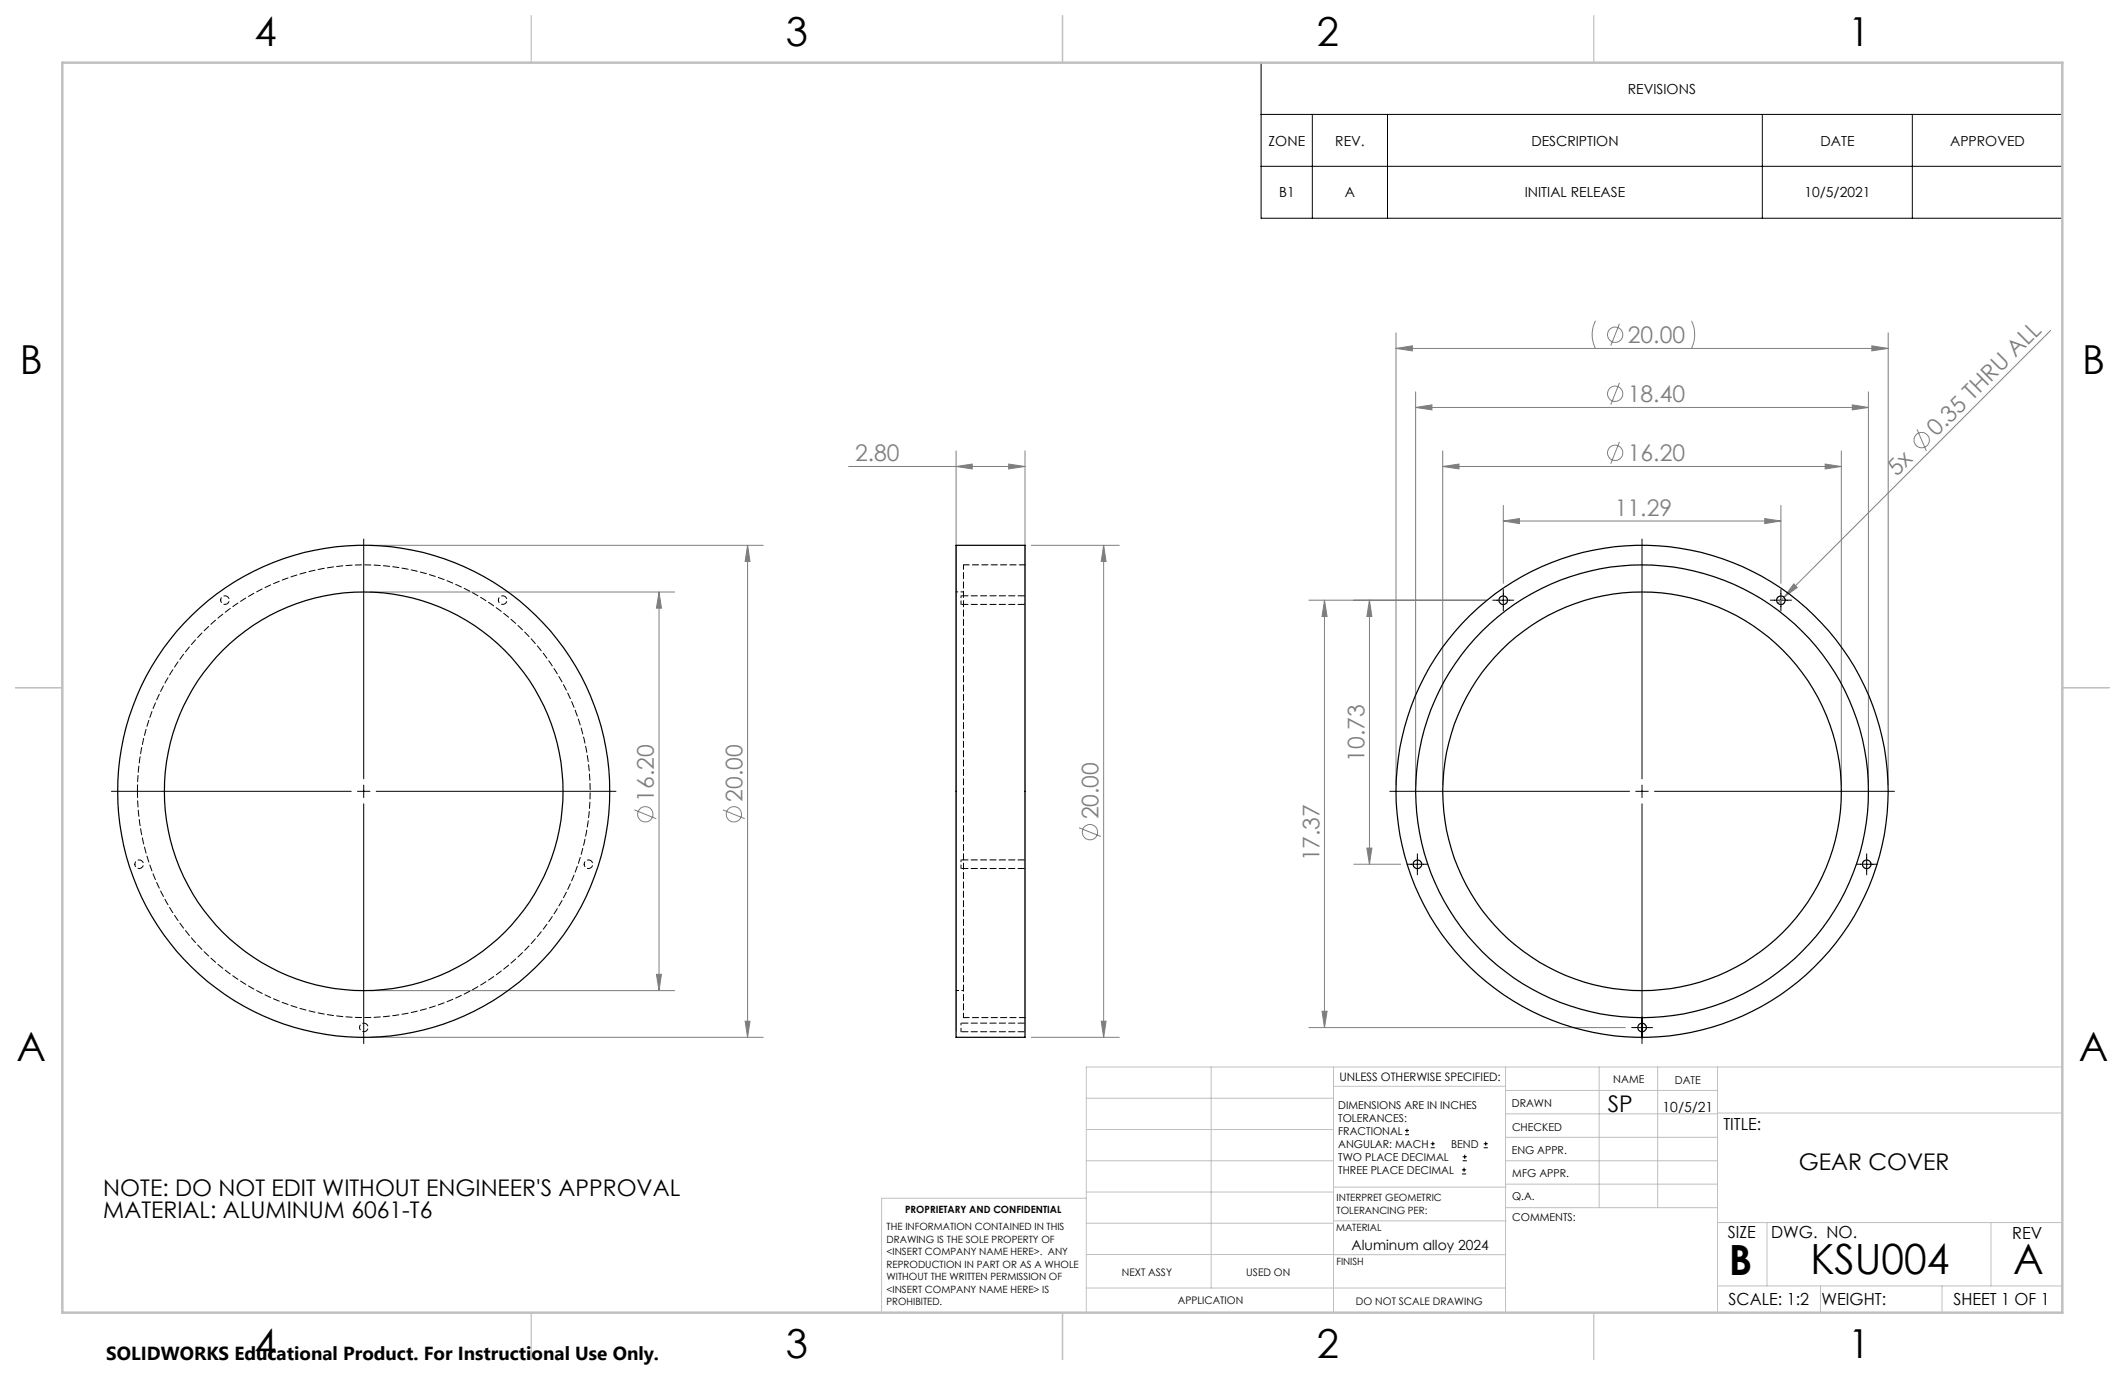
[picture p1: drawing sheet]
<svg xmlns="http://www.w3.org/2000/svg" width="432mm" height="279mm" viewBox="0 0 432 279" stroke-linecap="round" stroke-linejoin="round" font-family="sans-serif">
<g fill="none" stroke="#808080" stroke-width=".2">
<path d="M283.7 70.8l3.3-.5v1zM283.7 67.6v91.9M283.7 70.8h100M287.7 79.6v79.9M324.2 65.2a6.2 6.2 0 0 0 0 5.6M329.1 65.8l-1.8 4.4M329.1 77.8l-1.8 4.4M343.7 65.2a6.5 6.5 0 0 1 0 5.6M379.7 79.6v79.9M380.4 70.3l3.3 .5-3.3 .5zM383.7 67.6v91.9M416.7 67.1l-55.4 55.5"/>
<path d="M172.4 94.8h35.9M194.3 94.8l3.3-.5v1zM194.3 91.6v117.9M205 94.3l3.3 .5-3.3 .5zM208.3 91.6v117.9M287.7 82.8l3.3-.5v1zM287.7 82.8h92M293.2 94.8l3.3-.5v1zM293.2 94.8h81M293.2 91.6v67.9M329.1 89.8l-1.8 4.4M370.9 94.3l3.3 .5-3.3 .5z"/>
<path d="M374.2 91.6v67.9M376.4 82.3l3.3 .5-3.3 .5zM389.5 87.2l1.9 4.5M75.2 110.8h79.9M151.9 110.8v100M151.9 110.8l.5 3.3h-1zM209.5 110.8h17.9M224.3 110.8l.5 3.3h-1zM224.3 110.8v100M305.5 105.9l3.3-.5v1zM305.5 102.7v15.8M305.5 105.9h56.4"/>
<path d="M358.6 105.4l3.3 .5-3.3 .5zM361.9 102.7v15.8M364.5 118.6l.7 .8-2.7 2zM75.2 120.3h61.9M133.9 120.3l.5 3.3h-1zM133.9 120.3v81M266 122h36M269.1 122v86.8M269.1 122l.6 3.3h-1.1zM278.3 122l.5 3.3h-1.1zM278.3 122v53.6M128.9 164.6l4.5 1.8"/>
<path d="M146.9 164.6l4.4 1.8M219.3 168.2l4.4 1.8M275.1 175.6h9.5M277.7 172.3h1.1l-.5 3.3zM133.4 198h1l-.5 3.3zM75.2 210.8h79.9M75.2 201.3h61.9M151.4 207.5h1l-.5 3.3zM209.5 210.8h17.9M223.8 207.5h1l-.5 3.3zM266 208.8h64.3M268.6 205.5h1.1l-.6 3.3z"/>
<circle cx="328.2" cy="68" r="1.55"/>
<circle cx="328.2" cy="92" r="1.56"/>
<circle cx="328.2" cy="80" r="1.56"/>
<circle cx="390.5" cy="89.4" r="1.56"/>
<circle cx="131.1" cy="165.5" r="1.55"/>
<circle cx="149.1" cy="165.5" r="1.56"/>
<circle cx="221.5" cy="169.1" r="1.56"/>
</g>
<g fill="none" stroke="#000" stroke-width=".2">
<path d="M256.3 12.7h162.8v31.6h-162.8zM256.3 23.2h162.8M256.3 33.8h162.8M266.7 23.2v21.1M281.9 23.2v21.1M358.1 23.2v21.1M388.6 23.2v21.1M73.9 109.5v48.8M305.5 119.8v4.3M333.7 109.5v48.8M361.9 119.8v4.3M303.3 122h4.3"/>
<path d="M359.7 122h4.3M73.9 159.5v2.6M333.7 159.5v2.6M22.6 160.8h48.8M72.6 160.8h2.6M73.9 163.3v48.8M76.4 160.8h48.8M282.4 160.8h48.7M285.9 175.6h4.3M288 173.5v4.3M332.4 160.8h2.5M333.7 163.3v48.8"/>
<path d="M336.2 160.8h48.8M377.2 175.6h4.3M379.3 173.5v4.3M331.5 208.8h4.3M285.5 230.6h.8M285.5 229.7h.8M285.9 229.3v.9M290.7 233.2h.8M290.7 232.4h.8M291.1 232v.8M297.1 238.5h.8M297.1 237.7h.8"/>
<path d="M297.2 235.9h.9M297.2 235.1h.9M297.5 237.3v.8M297.6 234.6v.9M301.5 233.2h.8M301.5 232.4h.8M301.9 232v.8"/>
</g>
<g fill="none" stroke="#c0c0c0" stroke-width=".2">
<path d="M246.1 216.8v44.9M271 216.8v49.9M305.9 216.8v49.9M324.9 216.8v28.6M336.8 216.8v28.6M349 216.8v49.9M419.1 216.8h-198.4v49.9M220.7 235.9h50.3M220.7 229.5h50.3M220.7 223.2h50.3M271 220.7h34.9M305.9 231.1h43.1"/>
<path d="M305.9 226.3h43.1M305.9 221.6h43.1M305.9 235.9h43.1M349 226.2h70.1M220.7 248.6h50.3M220.7 242.2h50.3M220.7 254.9h50.3M220.7 243.5h-41.6v23.2M271 255h34.9M271 248.1h35M271 241.2h35M305.9 240.6h43.1"/>
<path d="M306 245.4h43M349 248.4h70.1M359.1 248.4v12.9M404.6 248.4v12.9M220.7 261.7h85.2M349 261.3h70.1M369.9 261.3v5.4M394.6 261.3v5.4"/>
</g>
<path d="M108 3.2v9.5M215.9 3.2v9.5M323.8 3.2v9.5M3.1 139.7h9.6M419.1 139.7h9.5M108 266.7v9.6M215.9 266.7v9.6M323.8 266.7v9.6" fill="none" stroke="#c0c0c0" stroke-width=".25"/>
<path d="M12.7 12.7h406.4v254h-406.4z" fill="none" stroke="#c0c0c0" stroke-width=".5"/>
<g fill="#808080">
<path d="M364.5 118.6l.7 .8-2.7 2z"/>
<path d="M194.3 94.8l3.3-.5v1zM205 94.3l3.3 .5-3.3 .5zM283.7 70.8l3.3-.5v1zM380.4 70.3l3.3 .5-3.3 .5zM287.7 82.8l3.3-.5v1zM376.4 82.3l3.3 .5-3.3 .5zM293.2 94.8l3.3-.5v1zM370.9 94.3l3.3 .5-3.3 .5zM305.5 105.9l3.3-.5v1zM358.6 105.4l3.3 .5-3.3 .5z"/>
<path d="M151.9 110.8l.5 3.3h-1zM151.4 207.5h1l-.5 3.3zM133.9 120.3l.5 3.3h-1zM133.4 198h1l-.5 3.3zM224.3 110.8l.5 3.3h-1zM223.8 207.5h1l-.5 3.3zM278.3 122l.5 3.3h-1.1zM277.7 172.3h1.1l-.5 3.3zM269.1 122l.6 3.3h-1.1zM268.6 205.5h1.1l-.6 3.3z"/>
</g>
<g fill="none" stroke="#000" stroke-width=".25">
<path d="M194.3 110.8h14v100h-14z"/>
<circle cx="305.4" cy="122" r=".87"/>
<circle cx="361.9" cy="122" r=".87"/>
<circle cx="73.9" cy="160.8" r="50"/>
<circle cx="73.9" cy="160.8" r="40.5"/>
<circle cx="288" cy="175.6" r=".87"/>
<circle cx="333.7" cy="160.8" r="40.5"/>
<circle cx="333.7" cy="160.8" r="46"/>
<circle cx="333.7" cy="160.8" r="50"/>
<circle cx="379.3" cy="175.6" r=".87"/>
<circle cx="333.7" cy="208.8" r=".87"/>
</g>
<path d="M44.8 121.9a.87 .87 0 0 1 1.3-.8 .87 .87 0 0 1 .2 1.5 .87 .87 0 0 1-1.4-.4l-.1-.3M101.3 121.9a.87 .87 0 0 1 1.2-.8 .87 .87 0 0 1 .2 1.5 .87 .87 0 0 1-1.4-.4v-.3M195.8 120.3h-1.5M27.4 175.6a.87 .87 0 0 1 1.2-.8 .87 .87 0 0 1 .3 1.4 .87 .87 0 0 1-1.4-.3l-.1-.3M118.7 175.6a.87 .87 0 0 1 1.2-.8 .87 .87 0 0 1 .3 1.4 .87 .87 0 0 1-1.4-.3l-.1-.3M73 208.8a.87 .87 0 0 1 1.3-.8 .87 .87 0 0 1 .2 1.4 .87 .87 0 0 1-1.4-.3l-.1-.3M194.3 201.3h1.5" fill="none" stroke="#000" stroke-width=".2" stroke-dasharray="1.3 .6" stroke-dashoffset=".8"/>
<path d="M27.9 160.8a46 46 0 0 1 67.8-40.6 46 46 0 0 1 3.6 78.9 46 46 0 0 1-71.2-34.1l-.2-4.2" fill="none" stroke="#000" stroke-width=".2" stroke-dasharray="1.3 .6"/>
<path d="M195.3 121.1v1.7M195.3 174.7v1.8M195.3 207.9v1.8" fill="none" stroke="#000" stroke-width=".2" stroke-dasharray="1.3 .6" stroke-dashoffset=".9"/>
<path d="M195.8 114.8v92" fill="none" stroke="#000" stroke-width=".2" stroke-dasharray="1.3 .6" stroke-dashoffset=".4"/>
<path d="M195.3 122.8h13M208.3 121.1h-13M195.3 176.5h13M208.3 174.7h-13M195.3 209.7h13M208.3 207.9h-13" fill="none" stroke="#000" stroke-width=".2" stroke-dasharray="1.3 .6" stroke-dashoffset="-.1"/>
<path d="M208.3 114.8h-12.5M195.8 206.8h12.5" fill="none" stroke="#000" stroke-width=".2" stroke-dasharray="1.3 .6" stroke-dashoffset=".1"/>
<g font-size="8.5">
<text x="351.3" y="259">B</text>
<text x="367.9" y="258.9">KSU004</text>
<text x="409.1" y="258.9">A</text>
</g>
<g font-size="8.1">
<text x="51.7" y="9.3">4</text>
<text x="159.7" y="9.3">3</text>
<text x="267.6" y="9.3">2</text>
<text x="375.6" y="9.3">1</text>
<text x="4" y="76">B</text>
<text x="423.1" y="76">B</text>
<text x="3.3" y="215.7">A</text>
<text x="422.4" y="215.7">A</text>
<text x="51.7" y="276">4</text>
<text x="159.7" y="276">3</text>
<text x="267.6" y="276">2</text>
<text x="375.6" y="276">1</text>
</g>
<g font-size="4.7" fill="#808080">
<text x="330.8" y="69.7">20.00</text>
<text x="330.8" y="81.7">18.40</text>
<text x="393.5" y="88.8" transform="rotate(-45 393.5 88.8)">0.35 THRU ALL</text>
<text x="173.8" y="93.8">2.80</text>
<text x="330.8" y="93.7">16.20</text>
<text x="385.5" y="96.9" transform="rotate(-45 385.5 96.9)">5x</text>
<text x="328.1" y="104.8">11.29</text>
<text x="277.3" y="154.8" transform="rotate(-90 277.3 154.8)">10.73</text>
<text x="132.9" y="162.9" transform="rotate(-90 132.9 162.9)">16.20</text>
<text x="150.9" y="162.9" transform="rotate(-90 150.9 162.9)">20.00</text>
<text x="223.2" y="166.5" transform="rotate(-90 223.2 166.5)">20.00</text>
<text x="268.1" y="175" transform="rotate(-90 268.1 175)">17.37</text>
</g>
<g font-size="4.7">
<text x="326.7" y="225.9">SP</text>
<text x="365.5" y="237.7">GEAR COVER</text>
<text x="21" y="243">NOTE: DO NOT EDIT WITHOUT ENGINEER'S APPROVAL</text>
<text x="21" y="247.5">MATERIAL: ALUMINUM 6061-T6</text>
</g>
<text font-size="3.8" x="21.6" y="276.3">SOLIDWORKS Educational Product. For Instructional Use Only.</text>
<g font-size="3.4">
<text x="350.2" y="229.5">TITLE:</text>
<text x="351.1" y="251.6">SIZE</text>
<text x="359.9" y="251.6">DWG. NO.</text>
<text x="408.9" y="251.7">REV</text>
<text x="351.2" y="265.2">SCALE: 1:2</text>
<text x="370.1" y="265.3">WEIGHT:</text>
<text x="396.9" y="265.2">SHEET 1 OF 1</text>
</g>
<g font-size="2.8">
<text x="330.8" y="19">REVISIONS</text>
<text x="257.8" y="29.6">ZONE</text>
<text x="271.3" y="29.6">REV.</text>
<text x="311.2" y="29.6">DESCRIPTION</text>
<text x="369.9" y="29.6">DATE</text>
<text x="396.3" y="29.6">APPROVED</text>
<text x="259.9" y="40.1">B1</text>
<text x="273.3" y="40.1">A</text>
<text x="309.8" y="40.1">INITIAL RELEASE</text>
<text x="366.7" y="40.1">10/5/2021</text>
<text x="337.8" y="225.9">10/5/21</text>
<text x="274.6" y="254.1">Aluminum alloy 2024</text>
</g>
<text font-size="2.4" x="272.2" y="219.7">UNLESS OTHERWISE SPECIFIED:</text>
<g font-size="2.2">
<text x="327.8" y="220.1">NAME</text>
<text x="340.3" y="220.2">DATE</text>
<text x="271.9" y="225.3">DIMENSIONS ARE IN INCHES</text>
<text x="271.9" y="227.9">TOLERANCES:</text>
<text x="307.2" y="224.9">DRAWN</text>
<text x="271.9" y="230.6">FRACTIONAL</text>
<text x="271.9" y="233.2">ANGULAR: MACH</text>
<text x="294.9" y="233.2">BEND</text>
<text x="307.3" y="229.8">CHECKED</text>
<text x="271.9" y="235.9">TWO PLACE DECIMAL</text>
<text x="271.9" y="238.5">THREE PLACE DECIMAL</text>
<text x="307.2" y="234.5">ENG APPR.</text>
<text x="307.3" y="239.2">MFG APPR.</text>
<text x="307.3" y="243.9">Q.A.</text>
<text x="307.3" y="248.1">COMMENTS:</text>
</g>
<g font-size="2.1">
<text x="227.9" y="259.2">NEXT ASSY</text>
<text x="253.3" y="259.2">USED ON</text>
<text x="239.3" y="265">APPLICATION</text>
<text x="275.5" y="265.1">DO NOT SCALE DRAWING</text>
</g>
<g font-size="2">
<text x="271.6" y="244.1">INTERPRET GEOMETRIC</text>
<text x="180.2" y="250">THE INFORMATION CONTAINED IN THIS</text>
<text x="183.9" y="246.4">PROPRIETARY AND CONFIDENTIAL</text>
<text x="271.5" y="250.2">MATERIAL</text>
<text x="271.6" y="246.6">TOLERANCING PER:</text>
<text x="180.2" y="252.5">DRAWING IS THE SOLE PROPERTY OF</text>
<text x="180.2" y="255.1">&lt;INSERT COMPANY NAME HERE&gt;. ANY</text>
<text x="180.2" y="257.6">REPRODUCTION IN PART OR AS A WHOLE</text>
<text x="271.5" y="257">FINISH</text>
<text x="180.2" y="260.1">WITHOUT THE WRITTEN PERMISSION OF</text>
<text x="180.2" y="262.6">&lt;INSERT COMPANY NAME HERE&gt; IS</text>
<text x="180.2" y="265.2">PROHIBITED.</text>
</g>
</svg>
